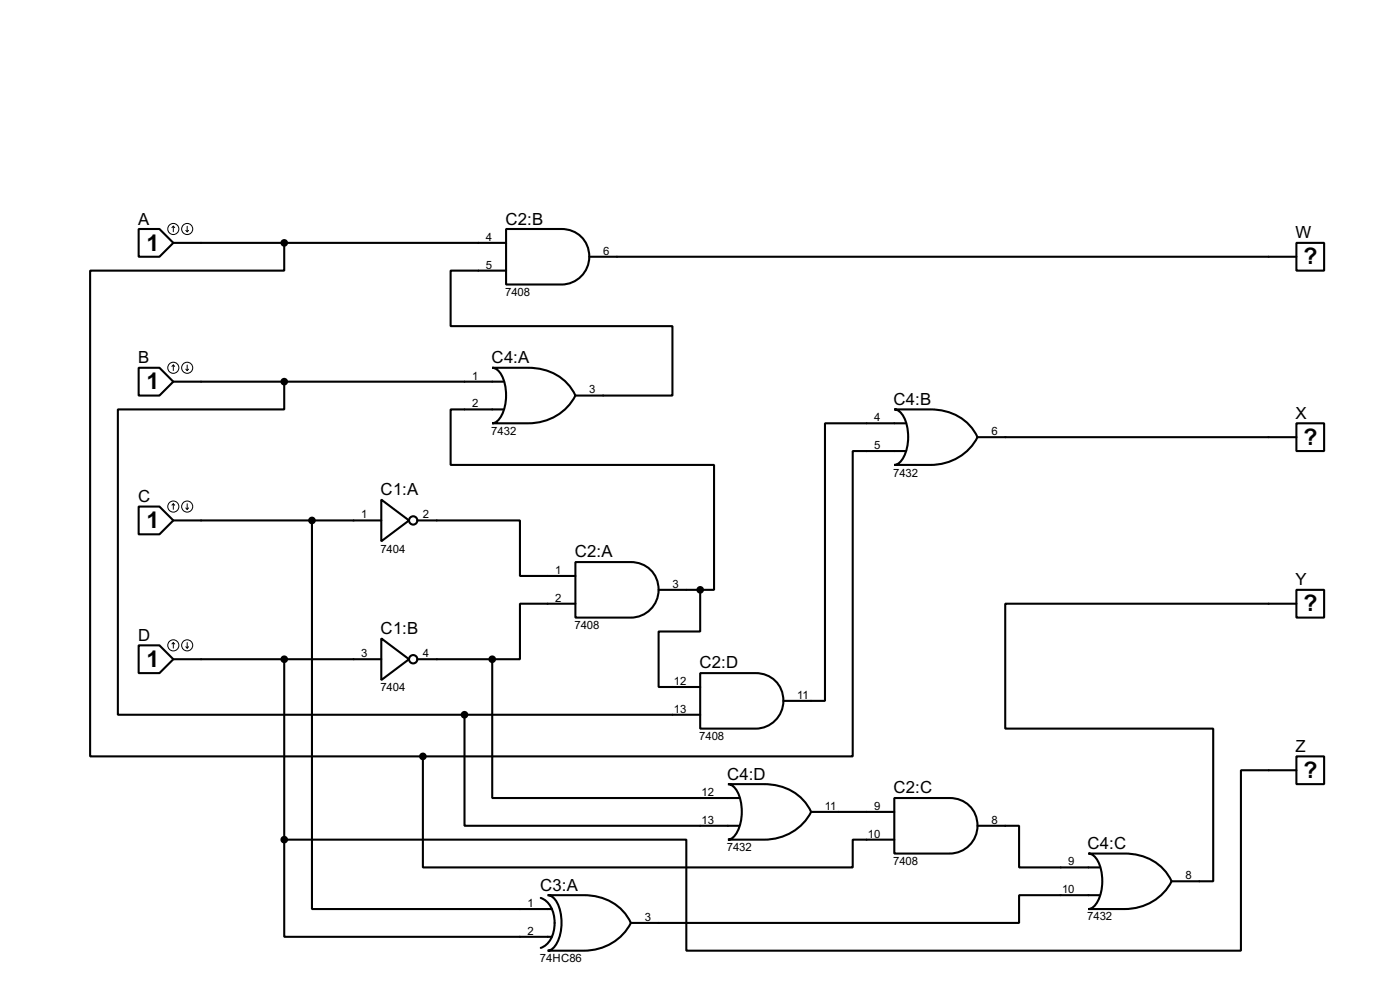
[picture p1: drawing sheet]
<svg xmlns="http://www.w3.org/2000/svg" width="256mm" height="180mm" viewBox="0 0 256 180" stroke-linecap="round" stroke-linejoin="round" font-family="sans-serif">
<g fill="none" stroke="#000" stroke-width=".38">
<path d="M25.4 41.9h3.8l2.5 2.5-2.5 2.6h-3.8zM31.7 44.4h61M52.1 44.4v5.1h-35.6v88.9h61M92.7 41.9h10.2a5.1 5.1 0 0 1 5 5.1 5.1 5.1 0 0 1-5 5.1h-10.2zM92.7 49.5h-10.2v10.2h40.7v12.7h-17.8M107.9 47h129.6M237.5 44.4h5.1v5.1h-5.1zM25.4 67.3h3.8l2.5 2.5-2.5 2.6h-3.8zM31.7 69.8h60.5M52.1 69.8v5.1h-30.5v55.9h63.5M90.2 67.3h6.6a9.2 9.2 0 0 1 8.6 5.1 9.5 9.5 0 0 1-8.6 5.1h-6.6a2.29 2.29 0 0 0 1.7-1.5 8.4 8.4 0 0 0-.4-7.9l-.9-.7zM92.2 74.9h-9.7v10.2h48.3v22.8h-2.5"/>
<path d="M163.8 74.9h6.6a9.2 9.2 0 0 1 8.7 5.1 9.5 9.5 0 0 1-8.7 5.1h-6.6a2.29 2.29 0 0 0 1.8-1.5 8.4 8.4 0 0 0-.4-7.9l-.9-.7zM165.9 77.5h-14.8v50.8h-7.6M237.5 77.5h5.1v5h-5.1zM25.4 92.7h3.8l2.5 2.5-2.5 2.6h-3.8zM31.7 95.2h38.1M57.1 95.2v71.2h44M69.8 91.4l5.1 3.8-5.1 3.9zM76.5 95.2h18.7v10.2h10.2M165.9 82.5h-9.7v55.9h-78.7M179.1 80h58.4M25.4 118.1h3.8l2.5 2.5-2.5 2.6h-3.8zM69.8 116.8l5.1 3.8-5.1 3.9z"/>
<path d="M105.4 102.9h10.2a5.1 5.1 0 0 1 5 5 5.1 5.1 0 0 1-5 5.1h-10.2zM105.4 110.5h-10.2v10.1h-5M120.6 107.9h7.7M128.3 107.9v7.7h-7.7v10.1h7.7M237.5 107.9h5.1v5.1h-5.1zM237.5 110.5h-53.4v22.8h38.1v28h-7.6M31.7 120.6h38.1M52.1 120.6v33.1M76.5 120.6h13.7M77.5 138.4v20.3h78.7v-5h7.6M85.1 130.8v20.3h50.3M85.1 130.8h43.2"/>
<path d="M90.2 120.6v25.4h45.2M128.3 123.2h10.1a5.1 5.1 0 0 1 5.1 5.1 5.1 5.1 0 0 1-5.1 5h-10.1zM237.5 138.4h5.1v5.1h-5.1zM52.1 153.7v17.7h49M133.3 143.5h6.7a9.2 9.2 0 0 1 8.6 5.1 9.5 9.5 0 0 1-8.6 5.1h-6.7a2.29 2.29 0 0 0 1.8-1.5 8.4 8.4 0 0 0-.4-7.9l-.9-.7zM148.6 148.6h15.2M163.8 146h10.2a5.1 5.1 0 0 1 5.1 5.1 5.1 5.1 0 0 1-5.1 5.1h-10.2zM179.1 151.1h7.6v7.6h14.7M199.4 156.2h6.6a9.2 9.2 0 0 1 8.6 5.1 9.5 9.5 0 0 1-8.6 5.1h-6.6a2.29 2.29 0 0 0 1.7-1.5 8.4 8.4 0 0 0-.3-7.9l-.9-.7zM237.5 141h-10.2v33h-101.6v-20.3h-73.6M99.1 164.3a4.5 4.5 0 0 1 2.5 4.6 4.5 4.5 0 0 1-2.5 4.6M100.3 163.8h6.6a9.2 9.2 0 0 1 8.7 5.1 9.5 9.5 0 0 1-8.7 5.1h-6.6a2.29 2.29 0 0 0 1.8-1.5 8.4 8.4 0 0 0-.4-7.9l-.9-.7z"/>
<path d="M201.4 163.8h-14.7v5.1h-71.1"/>
<circle cx="75.7" cy="95.3" r=".76"/>
<circle cx="75.7" cy="120.7" r=".76"/>
</g>
<g fill="none" stroke="#000" stroke-width=".18">
<path d="M31.7 41.4l-.2 .3M31.7 41.4l.3 .3M31.7 41.4v1M34 42.2l.3 .2M34.3 41.4v1M34.5 42.2l-.2 .2M31.7 66.8v1M31.7 66.8l-.2 .3M31.7 66.8l.3 .3M34 67.6l.3 .2M34.3 66.8v1M34.5 67.6l-.2 .2"/>
<path d="M31.7 92.2v1M31.7 92.2l-.2 .3M31.7 92.2l.3 .3M34 93l.3 .2M34.3 92.2v1M34.5 93l-.2 .2M31.7 117.6v1M31.7 117.6l-.2 .3M31.7 117.6l.3 .3M34 118.4l.3 .2M34.3 117.6v1M34.5 118.4l-.2 .2"/>
<circle cx="31.7" cy="41.9" r="1.02"/>
<circle cx="34.3" cy="41.9" r="1.02"/>
<circle cx="31.7" cy="67.3" r="1.02"/>
<circle cx="34.3" cy="67.3" r="1.02"/>
<circle cx="31.7" cy="92.7" r="1.02"/>
<circle cx="34.3" cy="92.7" r="1.02"/>
<circle cx="31.7" cy="118.1" r="1.02"/>
<circle cx="34.3" cy="118.1" r="1.02"/>
</g>
<g fill="#000" stroke="#000" stroke-width=".38">
<circle cx="52.1" cy="44.4" r=".51"/>
<circle cx="52.1" cy="69.8" r=".51"/>
<circle cx="57.1" cy="95.2" r=".51"/>
<circle cx="128.3" cy="107.9" r=".51"/>
<circle cx="52.1" cy="120.6" r=".51"/>
<circle cx="77.5" cy="138.4" r=".51"/>
<circle cx="85.1" cy="130.8" r=".51"/>
<circle cx="90.2" cy="120.6" r=".51"/>
<circle cx="52.1" cy="153.7" r=".51"/>
</g>
<g font-size="4.7">
<text x="26.8" y="45.8">1</text>
<text x="238.8" y="48.4">?</text>
<text x="26.8" y="71.2">1</text>
<text x="238.8" y="81.4">?</text>
<text x="26.8" y="96.6">1</text>
<text x="238.8" y="111.9">?</text>
<text x="26.8" y="122">1</text>
<text x="238.8" y="142.4">?</text>
</g>
<g font-size="3.4">
<text x="25.3" y="41.1">A</text>
<text x="92.6" y="41.1">C2:B</text>
<text x="237.3" y="43.6">W</text>
<text x="25.3" y="66.5">B</text>
<text x="90.1" y="66.5">C4:A</text>
<text x="163.7" y="74.1">C4:B</text>
<text x="237.3" y="76.7">X</text>
<text x="25.3" y="91.9">C</text>
<text x="69.7" y="90.6">C1:A</text>
<text x="105.3" y="102">C2:A</text>
<text x="237.3" y="107.1">Y</text>
<text x="25.3" y="117.3">D</text>
<text x="69.7" y="116">C1:B</text>
<text x="128.2" y="122.3">C2:D</text>
<text x="237.3" y="137.6">Z</text>
<text x="133.2" y="142.7">C4:D</text>
<text x="163.7" y="145.2">C2:C</text>
<text x="199.2" y="155.4">C4:C</text>
<text x="98.9" y="163">C3:A</text>
</g>
<g font-size="2.3">
<text x="89" y="44.1">4</text>
<text x="110.5" y="46.6">6</text>
<text x="89" y="49.1">5</text>
<text x="92.5" y="54.2">7408</text>
<text x="86.5" y="69.5">1</text>
<text x="86.5" y="74.5">2</text>
<text x="107.9" y="72">3</text>
<text x="160.1" y="77.1">4</text>
<text x="90" y="79.6">7432</text>
<text x="160.1" y="82.2">5</text>
<text x="181.6" y="79.6">6</text>
<text x="163.6" y="87.2">7432</text>
<text x="66.2" y="94.9">1</text>
<text x="77.5" y="94.9">2</text>
<text x="69.7" y="101.1">7404</text>
<text x="101.7" y="105">1</text>
<text x="123.2" y="107.6">3</text>
<text x="101.7" y="110.1">2</text>
<text x="105.2" y="115.1">7408</text>
<text x="66.2" y="120.3">3</text>
<text x="77.5" y="120.3">4</text>
<text x="123.4" y="125.3">12</text>
<text x="69.7" y="126.5">7404</text>
<text x="123.4" y="130.4">13</text>
<text x="146" y="127.9">11</text>
<text x="128.1" y="135.4">7408</text>
<text x="128.5" y="145.7">12</text>
<text x="151.1" y="148.2">11</text>
<text x="160.1" y="148.2">9</text>
<text x="128.5" y="150.7">13</text>
<text x="133.1" y="155.7">7432</text>
<text x="159" y="153.3">10</text>
<text x="181.6" y="150.7">8</text>
<text x="163.6" y="158.3">7408</text>
<text x="195.7" y="158.4">9</text>
<text x="217.2" y="160.9">8</text>
<text x="96.6" y="166">1</text>
<text x="194.6" y="163.4">10</text>
<text x="96.6" y="171.1">2</text>
<text x="118.1" y="168.5">3</text>
<text x="199.2" y="168.4">7432</text>
<text x="98.9" y="176.1">74HC86</text>
</g>
</svg>
